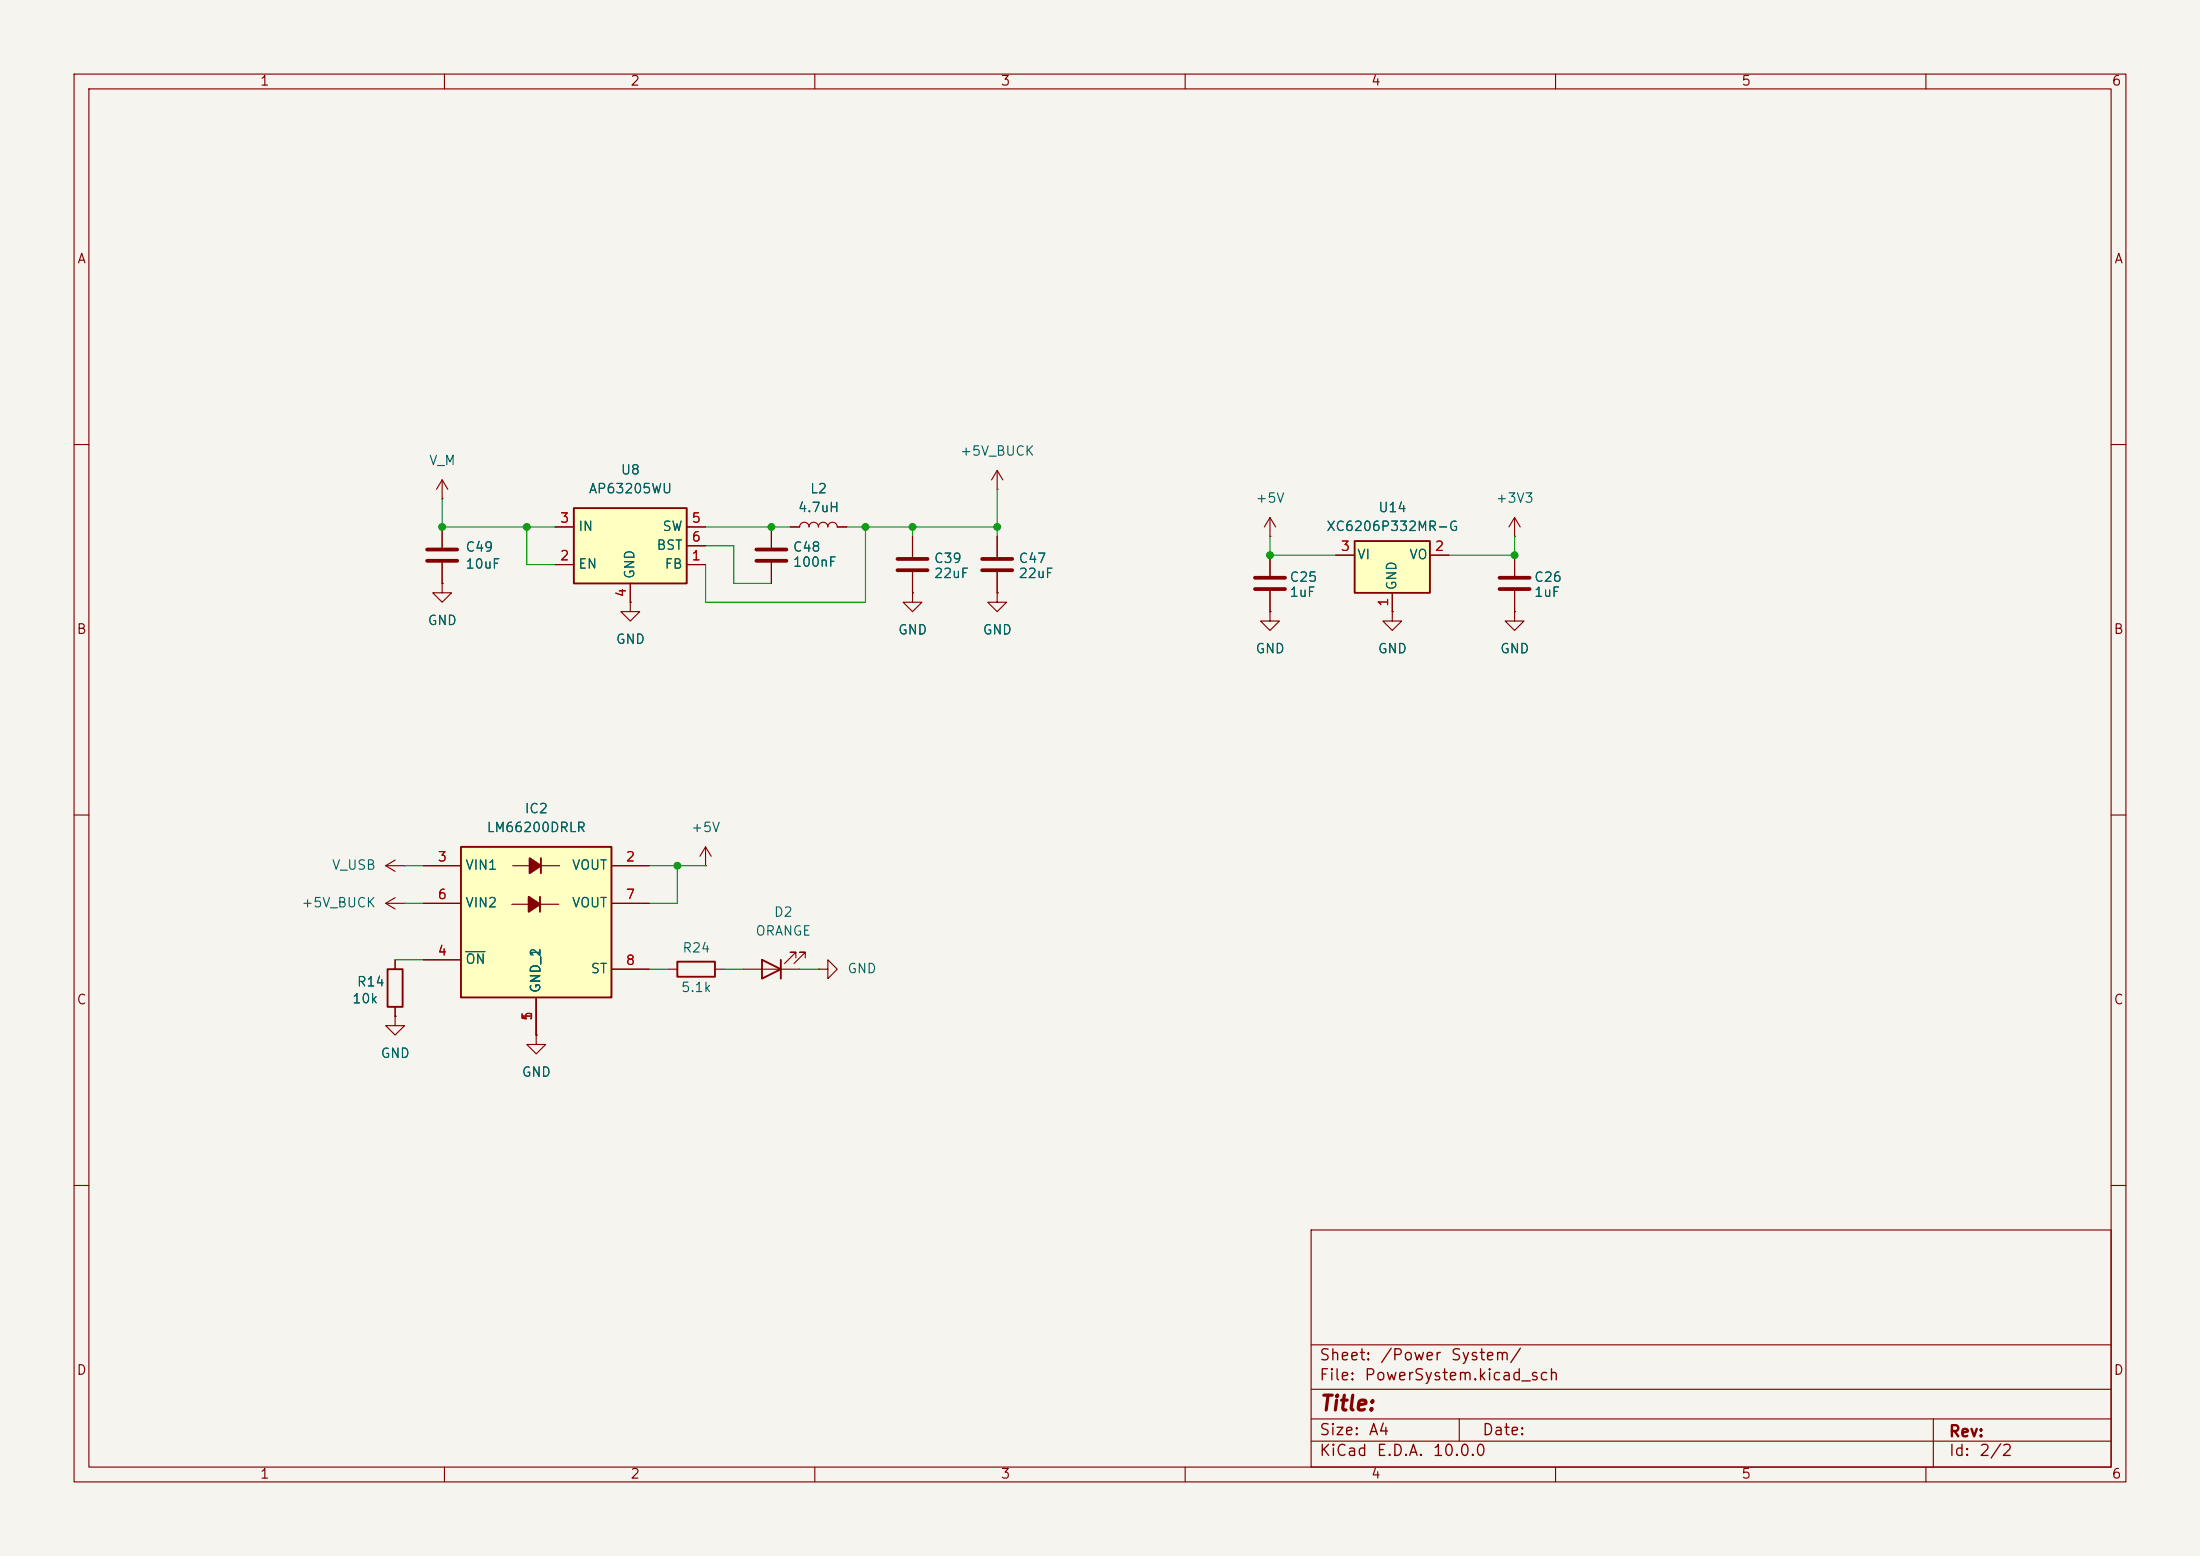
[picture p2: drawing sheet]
<svg xmlns="http://www.w3.org/2000/svg" width="297mm" height="210mm" viewBox="0 0 297 210" stroke-linecap="round" stroke-linejoin="round" font-family="sans-serif">
<path d="M0 0h297v210h-297z" fill="#f5f4ef" stroke="#f5f4ef" stroke-width=".14"/>
<g fill="none" stroke="#840000" stroke-width=".15">
<path d="M10 10h277v190h-277zM12 12h273v186h-273zM60 10v2M110 10v2M160 10v2M210 10v2M260 10v2M10 60h2M123.2 72.4v2.8M123.2 77.2v2.8M134.6 66h.1M134.6 63.5l-.7 1.3"/>
<path d="M134.6 63.5l.8 1.3M134.6 63.5v2.5M204.5 72.4h.1M204.5 69.9l-.8 1.2M204.5 69.9l.7 1.2M204.5 69.9v2.5M204.5 74.9v2.8M204.5 79.8v2.8M285 60h2M10 110h2M285 110h2M10 160h2"/>
<path d="M177 166h108v32h-108zM285 160h2M60 198v2M110 198v2M160 198v2M177 194.5h108M177 191.5h108M177 187.5h108M177 181.5h108M197 191.5v3M210 198v2M260 198v2"/>
<path d="M261 191.5v6.5"/>
</g>
<path d="M121.2 75.4h4M121.2 77h4M202.4 78h4.1M202.4 79.5h4.1" fill="none" stroke="#840000" stroke-width=".51"/>
<path d="M182.9 73h10.1v7h-10.1z" fill="#ffffc2"/>
<path d="M182.9 73h10.1v7h-10.1zM52.3 130.8h2.1v5.1h-2.1z" fill="none" stroke="#840000" stroke-width=".25"/>
<g fill="none" stroke="#840000" stroke-width=".15">
<path d="M104.1 71.1v2.8M104.1 75.9v2.8M106.7 71.1h1.2a.64 .64 0 0 1 .7-.6 .64 .64 0 0 1 .6 .6 .64 .64 0 0 1 .7-.6 .64 .64 0 0 1 .6 .6 .64 .64 0 0 1 .6-.6 .64 .64 0 0 1 .7 .6 .64 .64 0 0 1 .6-.6 .64 .64 0 0 1 .6 .6h1.3M134.6 72.4v2.8M134.6 77.2v2.8M171.4 72.4h.1M171.4 69.9l-.7 1.2M171.4 69.9l.8 1.2M171.4 69.9v2.5M171.4 74.9v2.8M171.4 79.8v2.8M180.3 74.9h2.6"/>
<path d="M193 74.9h2.6M123.2 80v1.3h1.3l-1.3 1.3-1.3-1.3h1.3M123.2 80h.1M134.6 80v1.3h1.3l-1.3 1.3-1.3-1.3h1.3M134.6 80h.1M171.4 82.6v1.2h1.3l-1.3 1.3-1.2-1.3h1.2M171.4 82.6h.1M188 82.6v1.2h1.2l-1.2 1.3-1.3-1.3h1.3M188 82.6h.1M188 80v2.6M204.5 82.6v1.2h1.2l-1.2 1.3-1.3-1.3h1.3M204.5 82.6h.1"/>
<path d="M52.1 116.8l1.2 .8M52.1 116.8h2.5M53.3 116.1l-1.2 .7M54.6 116.8h.1M95.2 116.8h.1M95.2 114.3l-.7 1.3M95.2 114.3l.8 1.3M95.2 114.3v2.5M52.1 121.9l1.2 .8M52.1 121.9h2.5M53.3 137.2v1.2h1.3l-1.3 1.3-1.2-1.3h1.2M53.3 137.2h.1"/>
<path d="M53.3 129.5v1.3M53.3 135.9v1.3M53.3 121.2l-1.2 .7M54.6 121.9h.1M72.4 139.7v1.3h1.3l-1.3 1.2-1.3-1.2h1.3M72.4 139.7h.1"/>
</g>
<path d="M102.1 74.2h4.1M102.1 75.7h4.1M132.6 75.4h4.1M132.6 77h4.1M169.4 78h4.1M169.4 79.5h4.1" fill="none" stroke="#840000" stroke-width=".51"/>
<path d="M77.5 68.6h15.2v10.1h-15.2z" fill="#ffffc2"/>
<path d="M77.5 68.6h15.2v10.1h-15.2zM91.4 129.8h5.1v2h-5.1zM102.9 129.5l2.5 1.3-2.5 1.3zM105.4 129.5v2.6" fill="none" stroke="#840000" stroke-width=".25"/>
<g fill="none" stroke="#840000" stroke-width=".15">
<path d="M59.7 78.7v1.3h1.3l-1.3 1.3-1.3-1.3h1.3M59.7 78.7h.1M59.7 67.3h.1M59.7 64.8v2.5M59.7 71.1v2.8M59.7 75.9v2.8M59.7 64.8l-.8 1.2M59.7 64.8l.8 1.2M74.9 76.2h2.6M74.9 71.1h2.6M85.1 78.7v2.6M92.7 76.2h2.5"/>
<path d="M92.7 71.1h2.5M92.7 73.7h2.5M85.1 81.3v1.3h1.3l-1.3 1.2-1.3-1.2h1.3M85.1 81.3h.1M90.2 130.8h1.2M96.5 130.8h1.3M100.3 130.8h7.6M107.4 129.3v-.8h-.7h.7l-1.5 1.5M108.7 129.3v-.8h-.8h.8l-1.5 1.5M110.5 130.8h1.3v-1.3l1.2 1.3-1.2 1.3v-1.3M110.5 130.8h.1"/>
</g>
<path d="M57.7 74.2h4M57.7 75.7h4" fill="none" stroke="#840000" stroke-width=".51"/>
<path d="M62.2 114.3h20.3v20.3h-20.3z" fill="#ffffc2"/>
<g fill="#840000" stroke="#840000" stroke-width=".25">
<path d="M71.4 121l1.5 1-1.5 1.1z"/>
<path d="M71.5 115.8l1.5 1-1.5 1.1z"/>
</g>
<g fill="none" stroke="#840000" stroke-width=".15">
<path d="M59.7 78.7h.1M59.7 71.1v2.8M59.7 75.9v2.8M74.9 71.1h2.6M74.9 76.2h2.6M85.1 78.7v2.6M92.7 71.1h2.5M92.7 76.2h2.5M92.7 73.7h2.5M104.1 71.1v2.8M104.1 75.9v2.8M106.7 71.1h1.2"/>
<path d="M113 71.1h1.3M123.2 72.4v2.8M123.2 77.2v2.8M134.6 72.4v2.8M134.6 77.2v2.8M171.4 74.9v2.8M171.4 79.8v2.8M180.3 74.9h2.6M193 74.9h2.6M204.5 74.9v2.8M204.5 79.8v2.8M85.1 81.3h.1"/>
<path d="M123.2 80h.1M134.6 80h.1M171.4 82.6h.1M188 82.6h.1M188 80v2.6M204.5 82.6h.1M57.1 116.8h5.1M69.2 116.8h6.4M73 116.8h.1M82.5 116.8h5.1M53.3 137.2h.1M53.3 129.5v1.3"/>
<path d="M53.3 135.9v1.3M57.1 129.5h5.1M57.1 121.9h5.1M69.1 122h6.3M72.4 139.7h.1M72.4 134.6v5.1M72.9 122h.1M82.5 121.9h5.1M82.5 130.8h5.1"/>
</g>
<path d="M62.2 114.3h20.3v20.3h-20.3zM73 115.8v2.1M72.9 121v2.1" fill="none" stroke="#840000" stroke-width=".25"/>
<path d="M62.9 128.4h2.6" fill="none" stroke="#006464" stroke-width=".15"/>
<g fill="none" stroke="#009600" stroke-width=".15">
<path d="M59.7 67.3v3.8h15.2M71.1 71.1v5.1h3.8M95.2 73.7h3.9v5h5M95.2 71.1h11.5M114.3 71.1h20.3M116.8 71.1v10.2h-21.6v-5.1M123.2 71.1v1.3M134.6 66v6.4M171.4 72.4v2.5h8.9M204.5 72.4v2.5h-8.9M54.6 116.8h2.5M87.6 116.8h7.6"/>
<path d="M91.4 116.8v5.1h-3.8M53.3 129.5h3.8M54.6 121.9h2.5M87.6 130.8h2.6M97.8 130.8h2.5M107.9 130.8h2.6"/>
</g>
<g fill="#009600" stroke="#009600" stroke-width=".14">
<circle cx="204.5" cy="74.9" r=".46"/>
<circle cx="116.8" cy="71.1" r=".46"/>
<circle cx="123.2" cy="71.1" r=".46"/>
<circle cx="134.6" cy="71.1" r=".46"/>
<circle cx="171.4" cy="74.9" r=".46"/>
<circle cx="91.4" cy="116.8" r=".46"/>
<circle cx="104.1" cy="71.1" r=".46"/>
<circle cx="71.1" cy="71.1" r=".46"/>
<circle cx="59.7" cy="71.1" r=".46"/>
</g>
<text font-size="2" fill="#840000" x="178" y="190.9">Title:</text>
<g font-size="1.5" fill="#840000">
<text x="178" y="184">Sheet:</text>
<text x="186.2" y="184">/Power</text>
<text x="195.7" y="184">System/</text>
<text x="178" y="186.7">File:</text>
<text x="184.1" y="186.7">PowerSystem.kicad_sch</text>
<text x="178" y="196.9">KiCad</text>
<text x="178" y="194.1">Size:</text>
<text x="184.7" y="194.1">A4</text>
<text x="185.7" y="196.9">E.D.A.</text>
<text x="193.3" y="196.9">10.0.0</text>
<text x="200" y="194.1">Date:</text>
<text x="263" y="194.3">Rev:</text>
<text x="263" y="196.9">Id:</text>
<text x="267.1" y="196.9">2/2</text>
</g>
<g font-size="1.3" fill="#840000">
<text x="35" y="11.9">1</text>
<text x="85" y="11.9">2</text>
<text x="135" y="11.9">3</text>
<text x="185" y="11.9">4</text>
<text x="235" y="11.9">5</text>
<text x="285" y="11.9">6</text>
<text x="10.3" y="35.9">A</text>
<text x="285.3" y="35.9">A</text>
<text x="10.3" y="85.9">B</text>
<text x="285.3" y="85.9">B</text>
<text x="10.3" y="135.9">C</text>
<text x="285.3" y="135.9">C</text>
<text x="10.3" y="185.9">D</text>
<text x="285.3" y="185.9">D</text>
<text x="35" y="199.9">1</text>
<text x="85" y="199.9">2</text>
<text x="135" y="199.9">3</text>
<text x="185" y="199.9">4</text>
<text x="235" y="199.9">5</text>
<text x="285" y="199.9">6</text>
</g>
<g font-size="1.3" fill="#006464">
<text x="57.8" y="63.1">V_M</text>
<text x="83.7" y="64.4">U8</text>
<text x="129.5" y="61.8">+5V_BUCK</text>
<text x="78" y="72">IN</text>
<text x="79.4" y="66.9">AP63205WU</text>
<text x="89.3" y="72">SW</text>
<text x="107.6" y="69.4">4.7uH</text>
<text x="109.3" y="66.9">L2</text>
<text x="169.4" y="68.2">+5V</text>
<text x="179" y="72">XC6206P332MR-G</text>
<text x="186" y="69.4">U14</text>
<text x="201.8" y="68.2">+3V3</text>
<text x="62.7" y="74.8">C49</text>
<text x="62.7" y="77.1">10uF</text>
<text x="78" y="77.1">EN</text>
<text x="88.6" y="74.5">BST</text>
<text x="89.6" y="77.1">FB</text>
<text x="106.9" y="76.8">100nF</text>
<text x="106.9" y="74.8">C48</text>
<text x="126" y="76.3">C39</text>
<text x="137.4" y="76.3">C47</text>
<text x="183.1" y="75.8">VI</text>
<text x="190.2" y="75.8">VO</text>
<text x="86" y="78.2" transform="rotate(-90 86 78.2)">GND</text>
<text x="126" y="78.3">22uF</text>
<text x="137.4" y="78.3">22uF</text>
<text x="174" y="80.9">1uF</text>
<text x="174" y="78.8">C25</text>
<text x="188.8" y="79.8" transform="rotate(-90 188.8 79.8)">GND</text>
<text x="207" y="80.9">1uF</text>
<text x="207" y="78.8">C26</text>
<text x="57.7" y="84.7">GND</text>
<text x="83.1" y="87.2">GND</text>
<text x="121.2" y="86">GND</text>
<text x="132.6" y="86">GND</text>
<text x="169.4" y="88.5">GND</text>
<text x="185.9" y="88.5">GND</text>
<text x="202.4" y="88.5">GND</text>
<text x="65.6" y="112.6">LM66200DRLR</text>
<text x="70.7" y="110.1">IC2</text>
<text x="93.2" y="112.6">+5V</text>
<text x="44.7" y="117.7">V_USB</text>
<text x="62.7" y="117.7">VIN1</text>
<text x="77.1" y="117.7">VOUT</text>
<text x="40.6" y="122.8">+5V_BUCK</text>
<text x="62.7" y="122.8">VIN2</text>
<text x="77.1" y="122.8">VOUT</text>
<text x="104.4" y="124.1">D2</text>
<text x="62.7" y="130.4">ON</text>
<text x="79.7" y="131.7">ST</text>
<text x="92" y="128.9">R24</text>
<text x="101.9" y="126.6">ORANGE</text>
<text x="114.3" y="131.7">GND</text>
<text x="47.5" y="135.7">10k</text>
<text x="48.1" y="133.5">R14</text>
<text x="73.3" y="134.1" transform="rotate(-90 73.3 134.1)">GND_1</text>
<text x="73.3" y="134.1" transform="rotate(-90 73.3 134.1)">GND_2</text>
<text x="91.9" y="134.2">5.1k</text>
<text x="51.3" y="143.1">GND</text>
<text x="70.4" y="145.6">GND</text>
</g>
<g font-size="1.3" fill="#a90000">
<text x="75.5" y="70.9">3</text>
<text x="93.3" y="70.9">5</text>
<text x="75.5" y="75.9">2</text>
<text x="93.3" y="75.9">1</text>
<text x="93.3" y="73.4">6</text>
<text x="180.9" y="74.7">3</text>
<text x="193.6" y="74.7">2</text>
<text x="84.8" y="80.7" transform="rotate(-90 84.8 80.7)">4</text>
<text x="187.7" y="82" transform="rotate(-90 187.7 82)">1</text>
<text x="59" y="116.6">3</text>
<text x="84.4" y="116.6">2</text>
<text x="59" y="121.7">6</text>
<text x="84.4" y="121.7">7</text>
<text x="59" y="129.3">4</text>
<text x="84.4" y="130.6">8</text>
<text x="72.1" y="137.9" transform="rotate(-90 72.1 137.9)">1</text>
<text x="72.1" y="137.9" transform="rotate(-90 72.1 137.9)">5</text>
</g>
</svg>
